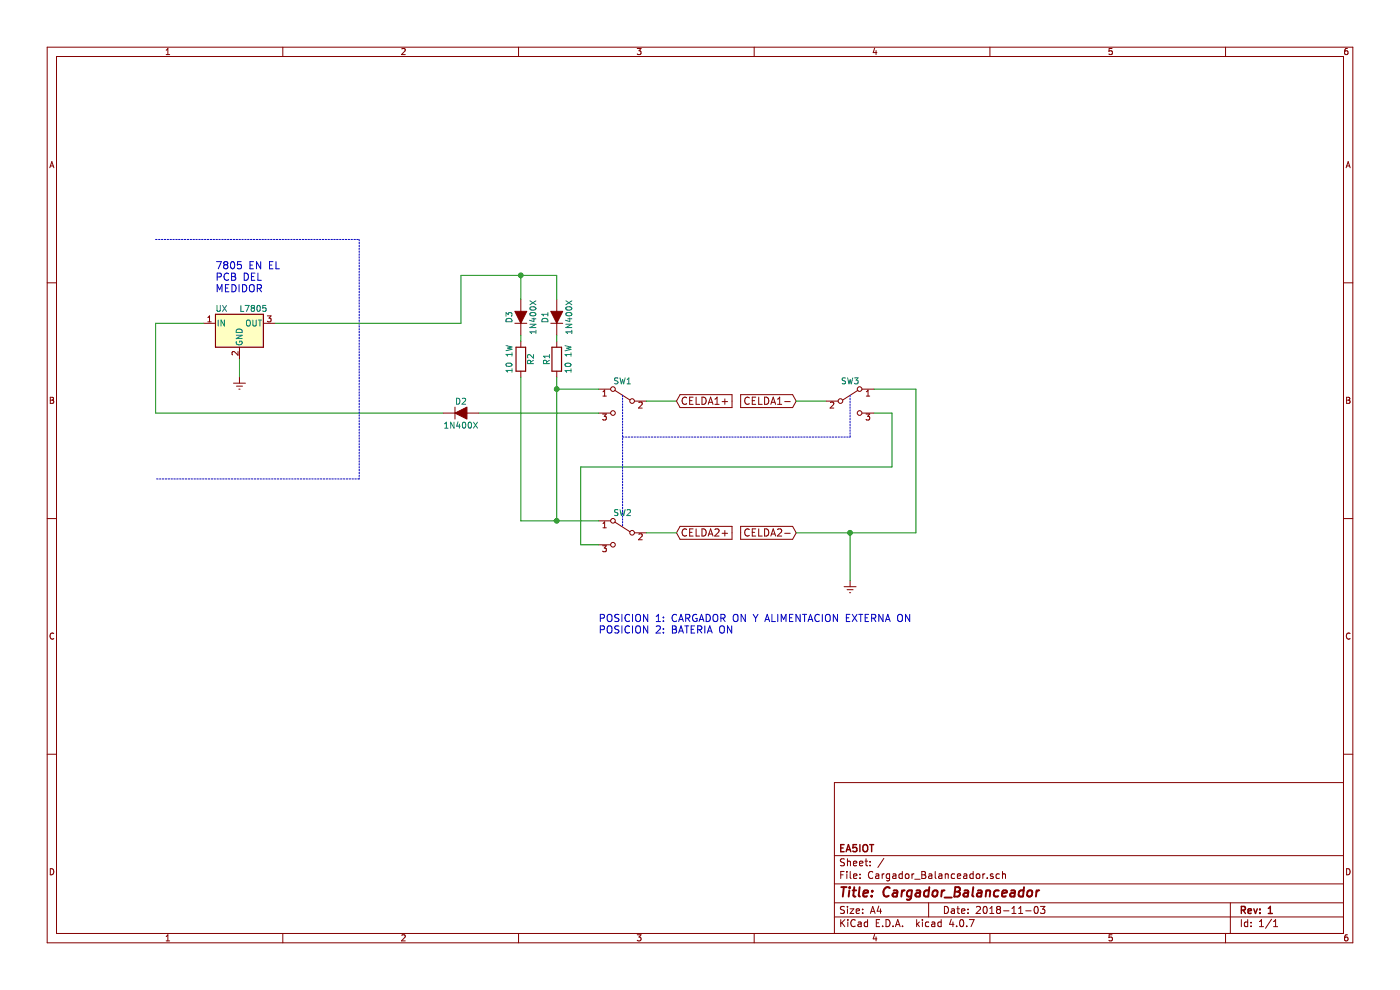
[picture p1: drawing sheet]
EESchema Schematic File Version 4
LIBS:Cargador_Balanceador-cache
EELAYER 26 0
EELAYER END
$Descr A4 11693 8268
encoding utf-8
Sheet 1 1
Title "Cargador_Balanceador"
Date "2018-11-03"
Rev "1"
Comp "EA5IOT"
Comment1 ""
Comment2 ""
Comment3 ""
Comment4 ""
$EndDescr
Text GLabel 5650 3350 2    60   Input ~ 0
CELDA1+
Text GLabel 5650 4450 2    60   Input ~ 0
CELDA2+
Text GLabel 6650 3350 0    60   Input ~ 0
CELDA1-
Text GLabel 6650 4450 0    60   Input ~ 0
CELDA2-
$Comp
L Device:D_ALT D1
U 1 1
P 4650 2650
F 0 "D1" H 4650 2750 50  0000 C CNN
F 1 "1N400X" H 4650 2550 50  0000 C CNN
F 2 "" H 4650 2650 50  0001 C CNN
F 3 "" H 4650 2650 50  0001 C CNN
	1    4650 2650
	0    -1   -1   0   
$EndComp
$Comp
L Device:R R1
U 1 1
P 4650 3000
F 0 "R1" V 4730 3000 50  0000 C CNN
F 1 "10 1W" V 4550 3000 50  0000 C CNN
F 2 "" V 4580 3000 50  0001 C CNN
F 3 "" H 4650 3000 50  0001 C CNN
	1    4650 3000
	-1   0    0    1   
$EndComp
$Comp
L Cargador_Balanceador-rescue:SW_SPDT SW1
U 1 1
P 5200 3350
F 0 "SW1" H 5200 3520 50  0000 C CNN
F 1 "SW_SPDT" H 5200 3150 50  0001 C CNN
F 2 "" H 5200 3350 50  0001 C CNN
F 3 "" H 5200 3350 50  0001 C CNN
	1    5200 3350
	-1   0    0    -1  
$EndComp
$Comp
L Cargador_Balanceador-rescue:SW_SPDT SW2
U 1 1
P 5200 4450
F 0 "SW2" H 5200 4620 50  0000 C CNN
F 1 "SW_SPDT" H 5200 4250 50  0001 C CNN
F 2 "" H 5200 4450 50  0001 C CNN
F 3 "" H 5200 4450 50  0001 C CNN
	1    5200 4450
	-1   0    0    -1  
$EndComp
$Comp
L Cargador_Balanceador-rescue:SW_SPDT SW3
U 1 1
P 7100 3350
F 0 "SW3" H 7100 3520 50  0000 C CNN
F 1 "SW_SPDT" H 7100 3150 50  0001 C CNN
F 2 "" H 7100 3350 50  0001 C CNN
F 3 "" H 7100 3350 50  0001 C CNN
	1    7100 3350
	1    0    0    -1  
$EndComp
$Comp
L power:GNDREF #PWR2
U 1 1
P 7100 4850
F 0 "#PWR2" H 7100 4600 50  0001 C CNN
F 1 "GNDREF" H 7100 4700 50  0001 C CNN
F 2 "" H 7100 4850 50  0001 C CNN
F 3 "" H 7100 4850 50  0001 C CNN
	1    7100 4850
	1    0    0    -1  
$EndComp
$Comp
L Device:D_ALT D2
U 1 1
P 3850 3450
F 0 "D2" H 3850 3550 50  0000 C CNN
F 1 "1N400X" H 3850 3350 50  0000 C CNN
F 2 "" H 3850 3450 50  0001 C CNN
F 3 "" H 3850 3450 50  0001 C CNN
	1    3850 3450
	1    0    0    -1  
$EndComp
Text Notes 5000 5300 0    60   ~ 0
POSICION 1: CARGADOR ON Y ALIMENTACION EXTERNA ON\nPOSICION 2: BATERIA ON
$Comp
L Cargador_Balanceador-rescue:L7805 UX
U 1 1
P 2000 2700
F 0 "UX" H 1850 2825 50  0000 C CNN
F 1 "L7805" H 2000 2825 50  0000 L CNN
F 2 "" H 2025 2550 50  0001 L CIN
F 3 "" H 2000 2650 50  0001 C CNN
	1    2000 2700
	1    0    0    -1  
$EndComp
$Comp
L power:GNDREF #PWR1
U 1 1
P 2000 3150
F 0 "#PWR1" H 2000 2900 50  0001 C CNN
F 1 "GNDREF" H 2000 3000 50  0001 C CNN
F 2 "" H 2000 3150 50  0001 C CNN
F 3 "" H 2000 3150 50  0001 C CNN
	1    2000 3150
	1    0    0    -1  
$EndComp
Text Notes 1800 2450 0    60   ~ 0
7805 EN EL\nPCB DEL\nMEDIDOR
Wire Wire Line
	6650 3350 6900 3350
Wire Wire Line
	6650 4450 7100 4450
Wire Wire Line
	7100 4450 7100 4850
Wire Wire Line
	7300 3450 7450 3450
Wire Wire Line
	7450 3450 7450 3900
Wire Wire Line
	7450 3900 4850 3900
Wire Wire Line
	4850 3900 4850 4550
Wire Wire Line
	4850 4550 5000 4550
Wire Wire Line
	5400 4450 5650 4450
Wire Wire Line
	5400 3350 5650 3350
Wire Wire Line
	7300 3250 7650 3250
Wire Wire Line
	7650 3250 7650 4450
Connection ~ 7100 4450
Wire Wire Line
	4000 3450 5000 3450
Wire Wire Line
	1300 3450 3700 3450
Wire Wire Line
	4650 3250 5000 3250
Wire Notes Line
	5200 3300 5200 4400
Wire Notes Line
	5200 3650 7100 3650
Wire Notes Line
	7100 3650 7100 3300
Wire Wire Line
	1300 3450 1300 2700
Wire Wire Line
	1300 2700 1700 2700
Wire Wire Line
	2000 3000 2000 3150
Wire Notes Line
	1300 2000 3000 2000
Wire Notes Line
	3000 2000 3000 4000
Wire Notes Line
	3000 4000 1300 4000
$Comp
L Device:R R2
U 1 1
P 4350 3000
F 0 "R2" V 4430 3000 50  0000 C CNN
F 1 "10 1W" V 4250 3000 50  0000 C CNN
F 2 "" V 4280 3000 50  0001 C CNN
F 3 "" H 4350 3000 50  0001 C CNN
	1    4350 3000
	1    0    0    -1  
$EndComp
Wire Wire Line
	4650 2800 4650 2850
Wire Wire Line
	4350 3150 4350 4350
Wire Wire Line
	4650 3150 4650 3250
$Comp
L Device:D_ALT D3
U 1 1
P 4350 2650
F 0 "D3" H 4350 2750 50  0000 C CNN
F 1 "1N400X" H 4350 2550 50  0000 C CNN
F 2 "" H 4350 2650 50  0001 C CNN
F 3 "" H 4350 2650 50  0001 C CNN
	1    4350 2650
	0    -1   -1   0   
$EndComp
Wire Wire Line
	4350 2850 4350 2800
Wire Wire Line
	4650 2500 4650 2300
Wire Wire Line
	4650 2300 4350 2300
Wire Wire Line
	3850 2300 3850 2700
Wire Wire Line
	3850 2700 2300 2700
Wire Wire Line
	4350 2300 4350 2500
Connection ~ 4350 2300
Wire Wire Line
	7100 4450 7650 4450
Wire Wire Line
	4350 2300 3850 2300
Wire Wire Line
	4350 4350 5000 4350
$EndSCHEMATC
